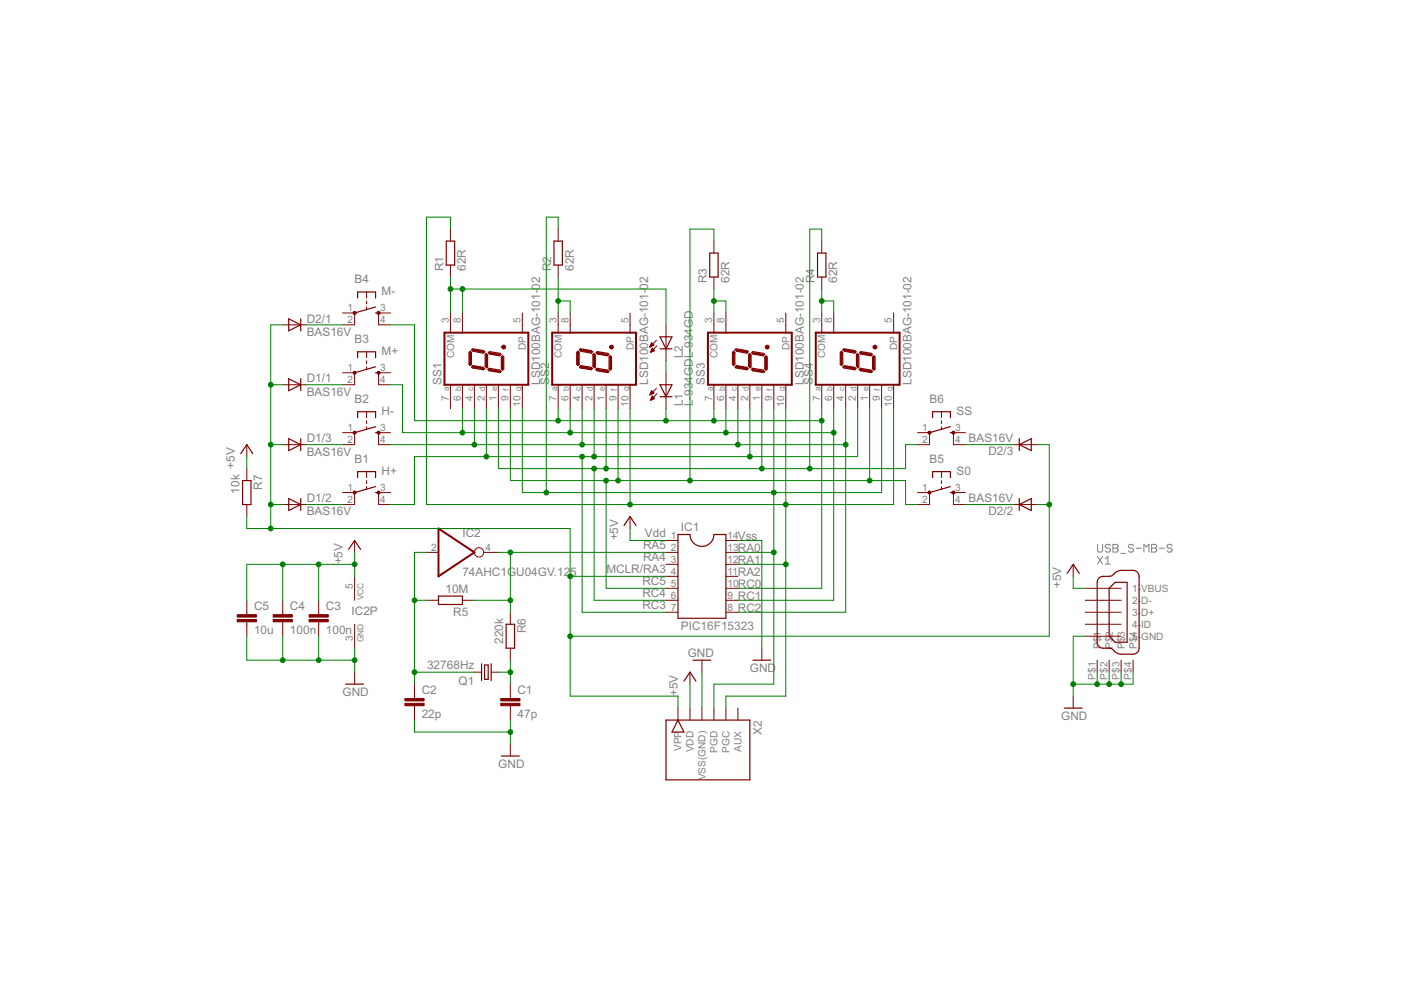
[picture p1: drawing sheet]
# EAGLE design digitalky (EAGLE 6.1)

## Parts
B1  H+  TD-03  [TD-03]
B2  H-  TD-03  [TD-03]
B3  M+  TD-03  [TD-03]
B4  M-  TD-03  [TD-03]
B5  S0  TD-03  [TD-03]
B6  SS  TD-03  [TD-03]
C1  47p  C-EUC0805  [C0805]
C2  22p  C-EUC0805  [C0805]
C3  100n  C-EUC0805  [C0805]
C4  100n  C-EUC0805  [C0805]
C5  10u  C-EUC1206  [C1206]
D1  BAS16V  [SOT363]
D2  BAS16V  [SOT363]
IC1  PIC16F15323  DIL14_SMD  [SO-14]
IC2  74AHC1GU04GV.125  74AHC1G04DBV  [SOT23-5]
L1  L-934GD  LED3MM  [LED3MM]
L2  L-934GD  LED3MM  [LED3MM]
Q1  32768Hz  CRYSTALTC38H  [TC38H]
R1  62R  R-EU_R0805  [R0805]
R2  62R  R-EU_R0805  [R0805]
R3  62R  R-EU_R0805  [R0805]
R4  62R  R-EU_R0805  [R0805]
R5  10M  R-EU_R0805  [R0805]
R6  220k  R-EU_R0805  [R0805]
R7  10k  R-EU_R0805  [R0805]
SS1  LSD100BAG-101-02  7-SEG_SA10-21  [SA10-21]
SS2  LSD100BAG-101-02  7-SEG_SA10-21  [SA10-21]
SS3  LSD100BAG-101-02  7-SEG_SA10-21  [SA10-21]
SS4  LSD100BAG-101-02  7-SEG_SA10-21  [SA10-21]
X1  USB_S-MB-S  [USB-MB-S]
X2  PICKITXS  [6PIN3]

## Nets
+5V: C3.1 C4.1 C5.1 IC1.1 IC2.5(VCC) R7.1 X1.VBUS(1-VBUS) X2.P$2(VDD)
GND: C1.2 C2.2 C3.2 C4.2 C5.2 IC1.14 IC2.3(GND) X1.GND(5-GND) X1.P$1 X1.P$2 X1.P$3 X1.P$4 X2.P$3(VSS(GND))
N$1: B4.4 IC1.10 L1.K(C) SS2.7(A) SS3.7(A) SS4.7(A)
N$2: B3.4 IC1.9 SS1.6(B) SS2.6(B) SS3.6(B) SS4.6(B)
N$3: B2.4 IC1.8 SS1.4(C) SS2.4(C) SS3.4(C) SS4.4(C)
N$4: B1.4 IC1.7 SS1.2(D) SS2.2(D) SS3.2(D) SS4.2(D)
N$5: B6.2 IC1.6 R4.2 SS1.1(E) SS2.1(E) SS3.1(E)
N$6: B6.4 D2.4(/3:C)
N$7: L2.A R1.1 SS1.3(COM) SS1.8(COM)
N$8: B5.2 IC1.5 R3.2 SS1.9(F) SS2.9(F) SS4.1(E)
N$9: L1.A L2.K(C)
N$10: IC1.12 R1.2 SS2.10(G) SS3.10(G) SS4.10(G) X2.P$5(PGC)
N$11: R2.1 SS2.3(COM) SS2.8(COM)
N$12: IC1.2 IC2.4(O) R5.1 R6.1
N$13: C2.1 IC2.2(I) Q1.2 R5.2
N$14: R3.1 SS3.3(COM) SS3.8(COM)
N$15: C1.1 Q1.1 R6.2
N$16: R4.1 SS4.3(COM) SS4.8(COM)
N$17: D1.1(/1:A) D1.2(/2:A) D1.3(/3:A) D2.1(/1:A) D2.2(/2:A) D2.3(/3:A) IC1.4 R7.2 X2.P$1(VPP)
N$18: B4.2 D2.6(/1:C)
N$19: B3.2 D1.6(/1:C)
N$20: B2.2 D1.4(/3:C)
N$21: B1.2 D1.5(/2:C)
N$22: B5.4 D2.5(/2:C)
N$26: IC1.13 R2.2 SS1.10(G) SS3.9(F) SS4.9(F) X2.P$4(PGD)
Unconnected: B1.1 B1.3 B2.1 B2.3 B3.1 B3.3 B4.1 B4.3 B5.1 B5.3 B6.1 B6.3 IC1.3 IC1.11 SS1.5(DP) SS1.7(A) SS2.5(DP) SS3.5(DP) SS4.5(DP) X1.D+(3-D+) X1.D-(2-D-) X1.ID(4-ID) X2.P$6(AUX)

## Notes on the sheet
- Vdd
- RA5 | Vss
- RA4 | RA0
- MCLR/RA3 | RA1
- RC5 | RA2
- RC4 | RC0
- RC3 | RC1
- RC2
